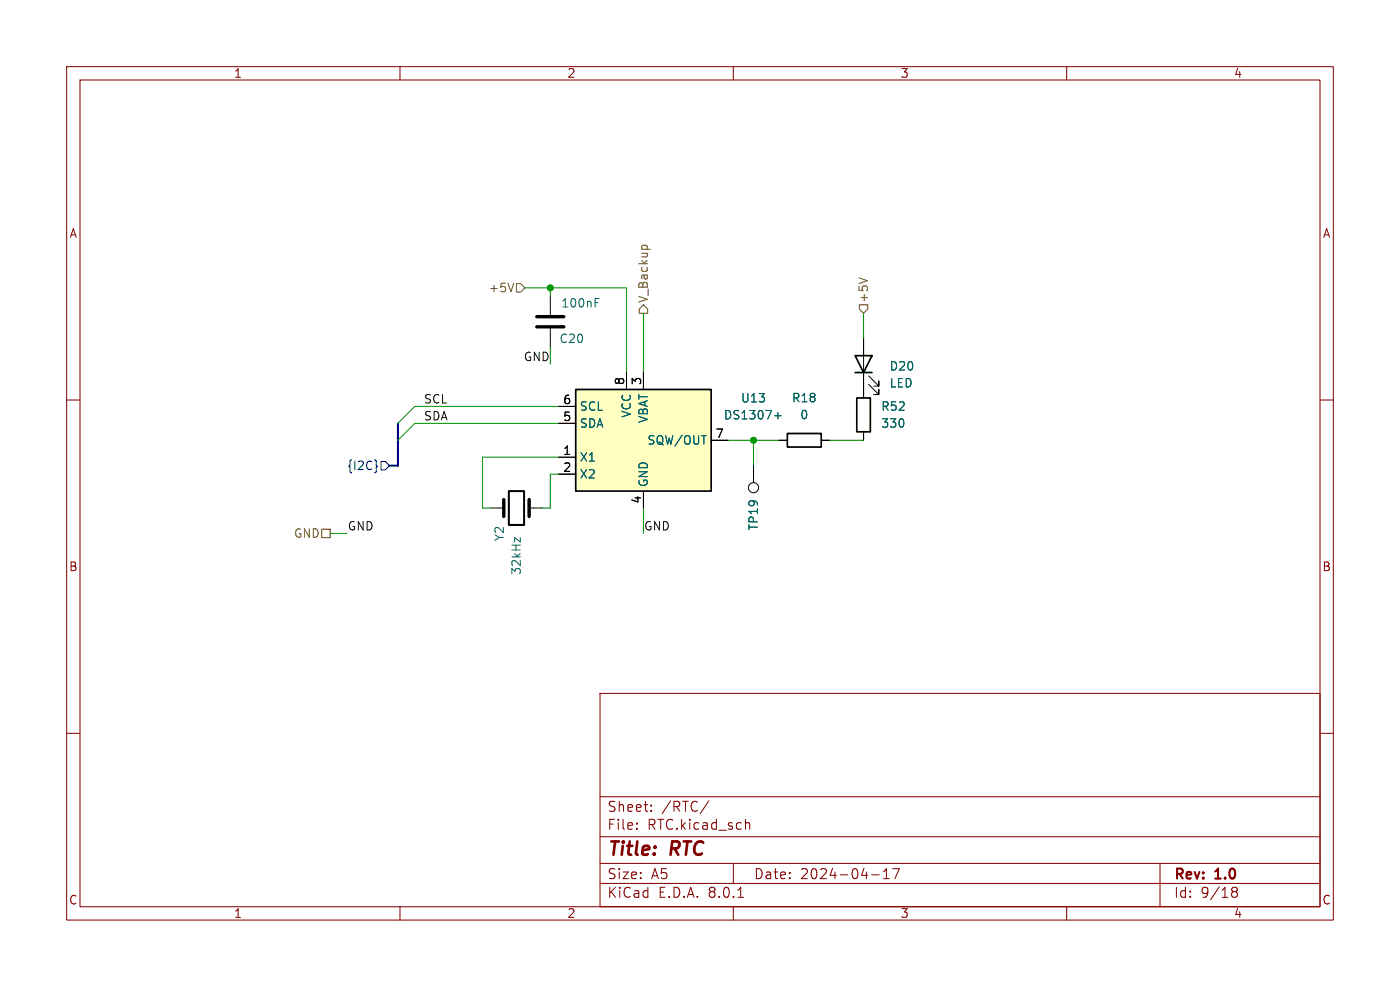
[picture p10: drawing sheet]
<svg xmlns="http://www.w3.org/2000/svg" width="297mm" height="210mm" viewBox="0 0 297 210" stroke-linecap="round" stroke-linejoin="round" font-family="sans-serif">
<g fill="none" stroke="#840000" stroke-width=".22">
<path d="M14.1 14.1h268.8v181.1h-268.8zM17 17h263v175.3h-263zM84.9 14.1v2.9M155.6 14.1v2.9M226.3 14.1v2.9M14.1 84.9h2.9M280 84.9h2.9M14.1 155.6h2.9M127.3 147.1h152.7v45.2h-152.7zM280 155.6h2.9M127.3 177.5h152.7M127.3 169h152.7"/>
<path d="M135.1 175.7v.2M135.1 174.6v.2M138.1 171.9v.2M138.1 170.8v.2M150.4 169.9l-1.9 2.7M158.1 174.7a.53 .53 0 0 1 1 .1v1.1M84.9 192.3v2.9M127.3 187.4h152.7M127.3 183.2h152.7M155.6 192.3v2.9M155.6 183.2v4.2M156.5 190.3h1.2"/>
<path d="M184.9 185.6h1.6M187.4 186.4h1.3M187.4 184.9l.6-.6v2.1M189.4 184.3h1.4l-.9 2.1M226.3 192.3v2.9M246.1 183.2v9.1M261.3 188.7l.4 .4M261.3 188.6l.4-.4 .6 .1 .2 .4-.4 .4M261.7 189.1h.4M261.7 189.1l-.4 .4M262.1 189.1l.4 .4-.1 .6-.3 .2h-.4l-.4-.4"/>
</g>
<path d="M167 92h7.2v2.8h-7.2z" fill="none" stroke="#000" stroke-width=".36"/>
<path d="M165.2 93.4h1.8M174.2 93.4h1.8" fill="none" stroke="#000" stroke-width=".22"/>
<path d="M122.1 82.6h28.8v21.6h-28.8z" fill="#ffffc2"/>
<path d="M181.4 75.4h3.6l-1.8 3.6zM181.4 79h3.6M122.1 82.6h28.8v21.6h-28.8zM181.8 84.4h2.8v7.2h-2.8z" fill="none" stroke="#000" stroke-width=".36"/>
<g fill="none" stroke="#000" stroke-width=".22">
<path d="M116.7 62.9v3.9M116.7 69.7v3.9M132.9 79v3.6M136.5 79v3.6M183.2 71.8v12.6M184.3 79.7l2.1 2.2v-1.1v1.1h-1M118.5 97h3.6M118.5 89.8h3.6M118.5 86.2h3.6M150.9 93.4h3.6M159.9 98.8v3.6M165.2 93.4h1.8"/>
<path d="M174.2 93.4h1.8M183.2 91.6v1.8M184.3 81.5l2.1 2.2v-1.1v1.1h-1M104.2 107.8h2.7M112.3 107.8h2.6M118.5 100.6h3.6M136.5 104.2v3.6"/>
<circle cx="159.9" cy="103.5" r="1.08"/>
</g>
<path d="M126.2 64.2h.6M126.2 63.3h.9M164.3 88.2h1.4M165 87.5v1.4M110.4 114v1l-1.2-1v1" fill="none" stroke="#006464" stroke-width=".22"/>
<path d="M113.9 69.3h5.7M113.9 67.2h5.7M106.9 106v3.6M112.3 106v3.6" fill="none" stroke="#000" stroke-width=".72"/>
<path d="M107.9 104.2h3.3v7.2h-3.3z" fill="none" stroke="#000" stroke-width=".43"/>
<path d="M79.8 98.7l.3 .2-.3 .3M80.8 97.9h.9l.9 .9-.9 .9h-.9z" fill="none" stroke="#000084" stroke-width=".22"/>
<path d="M136.1 52.4l.4-.4h.5l.3 .4M182.2 58.9l1.8 .6M109 60.1l-.6 1.8M109.6 60.2h.9l.9 .9-.9 .9h-.9zM136.5 64.7l.9 .9v.9h-1.8v-.9zM182.3 64.7h1.8v.9l-.9 .9-.9-.9zM68.3 112.3h1.7v1.8h-1.7z" fill="none" stroke="#725600" stroke-width=".22"/>
<path d="M84.4 89.8v9h-1.8" fill="none" stroke="#000084" stroke-width=".43"/>
<g fill="none" stroke="#009600" stroke-width=".22">
<path d="M111.4 61.1h21.5v17.9M116.7 61.1v1.8M116.7 73.6v3.6M136.5 66.5v12.5M183.2 66.5v5.3M118.5 97h-16.1v10.8h1.8M118.5 89.8h-30.5l-3.6 3.6M118.5 86.2h-30.5l-3.6 3.6M154.5 93.4h10.7M159.9 93.4v5.4M176 93.4h7.2M70 113.2h3.6"/>
<path d="M118.5 100.6h-1.8v7.2h-1.8M136.5 107.8v5.4"/>
</g>
<g fill="#009600" stroke="#009600" stroke-width=".22">
<circle cx="116.7" cy="61.1" r=".65"/>
<circle cx="159.9" cy="93.4" r=".65"/>
</g>
<g font-size="3.9" fill="#840000">
<text x="128.7" y="182.3">Title:</text>
<text x="142.4" y="182.3">RTC</text>
</g>
<g font-size="3" fill="#840000">
<text x="128.7" y="172.5">Sheet:</text>
<text x="140.3" y="172.5">/RTC/</text>
<text x="128.7" y="176.3">File:</text>
<text x="137.3" y="176.3">RTC.kicad_sch</text>
<text x="128.7" y="190.8">KiCad</text>
<text x="128.7" y="186.8">Size:</text>
<text x="138.1" y="186.8">A5</text>
<text x="139.6" y="190.8">E.D.A.</text>
<text x="150.4" y="190.8">8.0.1</text>
<text x="159.8" y="186.8">Date:</text>
<text x="169.7" y="186.8">2024-04-17</text>
<text x="248.9" y="187.1">Rev:</text>
<text x="248.9" y="190.8">Id:</text>
<text x="254.7" y="190.8">9/18</text>
<text x="257.9" y="187.1">1.0</text>
</g>
<g font-size="2.6" fill="#840000">
<text x="49.5" y="16.8">1</text>
<text x="120.2" y="16.8">2</text>
<text x="190.9" y="16.8">3</text>
<text x="261.6" y="16.8">4</text>
<text x="14.6" y="50.7">A</text>
<text x="280.5" y="50.7">A</text>
<text x="14.5" y="121.5">B</text>
<text x="280.4" y="121.5">B</text>
<text x="14.5" y="192.2">C</text>
<text x="49.5" y="195">1</text>
<text x="120.2" y="195">2</text>
<text x="190.9" y="195">3</text>
<text x="261.6" y="195">4</text>
<text x="280.4" y="192.2">C</text>
</g>
<g font-size="2.5" fill="#725600">
<text x="103.5" y="62.3">+5V</text>
<text x="137.7" y="64.4" transform="rotate(-90 137.7 64.4)">V_Backup</text>
<text x="184.4" y="64.4" transform="rotate(-90 184.4 64.4)">+5V</text>
<text x="62.2" y="114.4">GND</text>
</g>
<g font-size="2.5" fill="#006464">
<text x="118.9" y="65.5">100nF</text>
<text x="118.6" y="73.1">C20</text>
<text x="188.6" y="78.9">D20</text>
<text x="188.6" y="82.5">LED</text>
<text x="122.9" y="87.4">SCL</text>
<text x="134.1" y="88.8" transform="rotate(-90 134.1 88.8)">VCC</text>
<text x="137.7" y="89.9" transform="rotate(-90 137.7 89.9)">VBAT</text>
<text x="153.4" y="89.3">DS1307+</text>
<text x="157.1" y="85.7">U13</text>
<text x="167.9" y="85.6">R18</text>
<text x="169.6" y="89.2">0</text>
<text x="186.8" y="87.4">R52</text>
<text x="122.9" y="91">SDA</text>
<text x="137.2" y="94.6">SQW/OUT</text>
<text x="186.8" y="91">330</text>
<text x="122.9" y="98.2">X1</text>
<text x="122.9" y="101.8">X2</text>
<text x="137.7" y="103.5" transform="rotate(-90 137.7 103.5)">GND</text>
<text x="161.1" y="112.6" transform="rotate(-90 161.1 112.6)">TP19</text>
<text x="107.2" y="114.9" transform="rotate(-90 107.2 114.9)">Y2</text>
<text x="110.8" y="122.1" transform="rotate(-90 110.8 122.1)">32kHz</text>
</g>
<g font-size="2.5" fill="#0f0f0f">
<text x="111" y="76.7">GND</text>
<text x="89.8" y="89.3">SDA</text>
<text x="89.8" y="85.7">SCL</text>
<text x="73.6" y="112.7">GND</text>
<text x="136.5" y="112.7">GND</text>
</g>
<g font-size="2.5">
<text x="132.6" y="81.8" transform="rotate(-90 132.6 81.8)">8</text>
<text x="136.1" y="81.8" transform="rotate(-90 136.1 81.8)">3</text>
<text x="119.3" y="89.4">5</text>
<text x="119.3" y="85.9">6</text>
<text x="151.7" y="93">7</text>
<text x="119.3" y="96.6">1</text>
<text x="119.3" y="100.2">2</text>
<text x="136.1" y="107" transform="rotate(-90 136.1 107)">4</text>
</g>
<text font-size="2.5" fill="#000084" x="73.5" y="100">{I2C}</text>
</svg>
